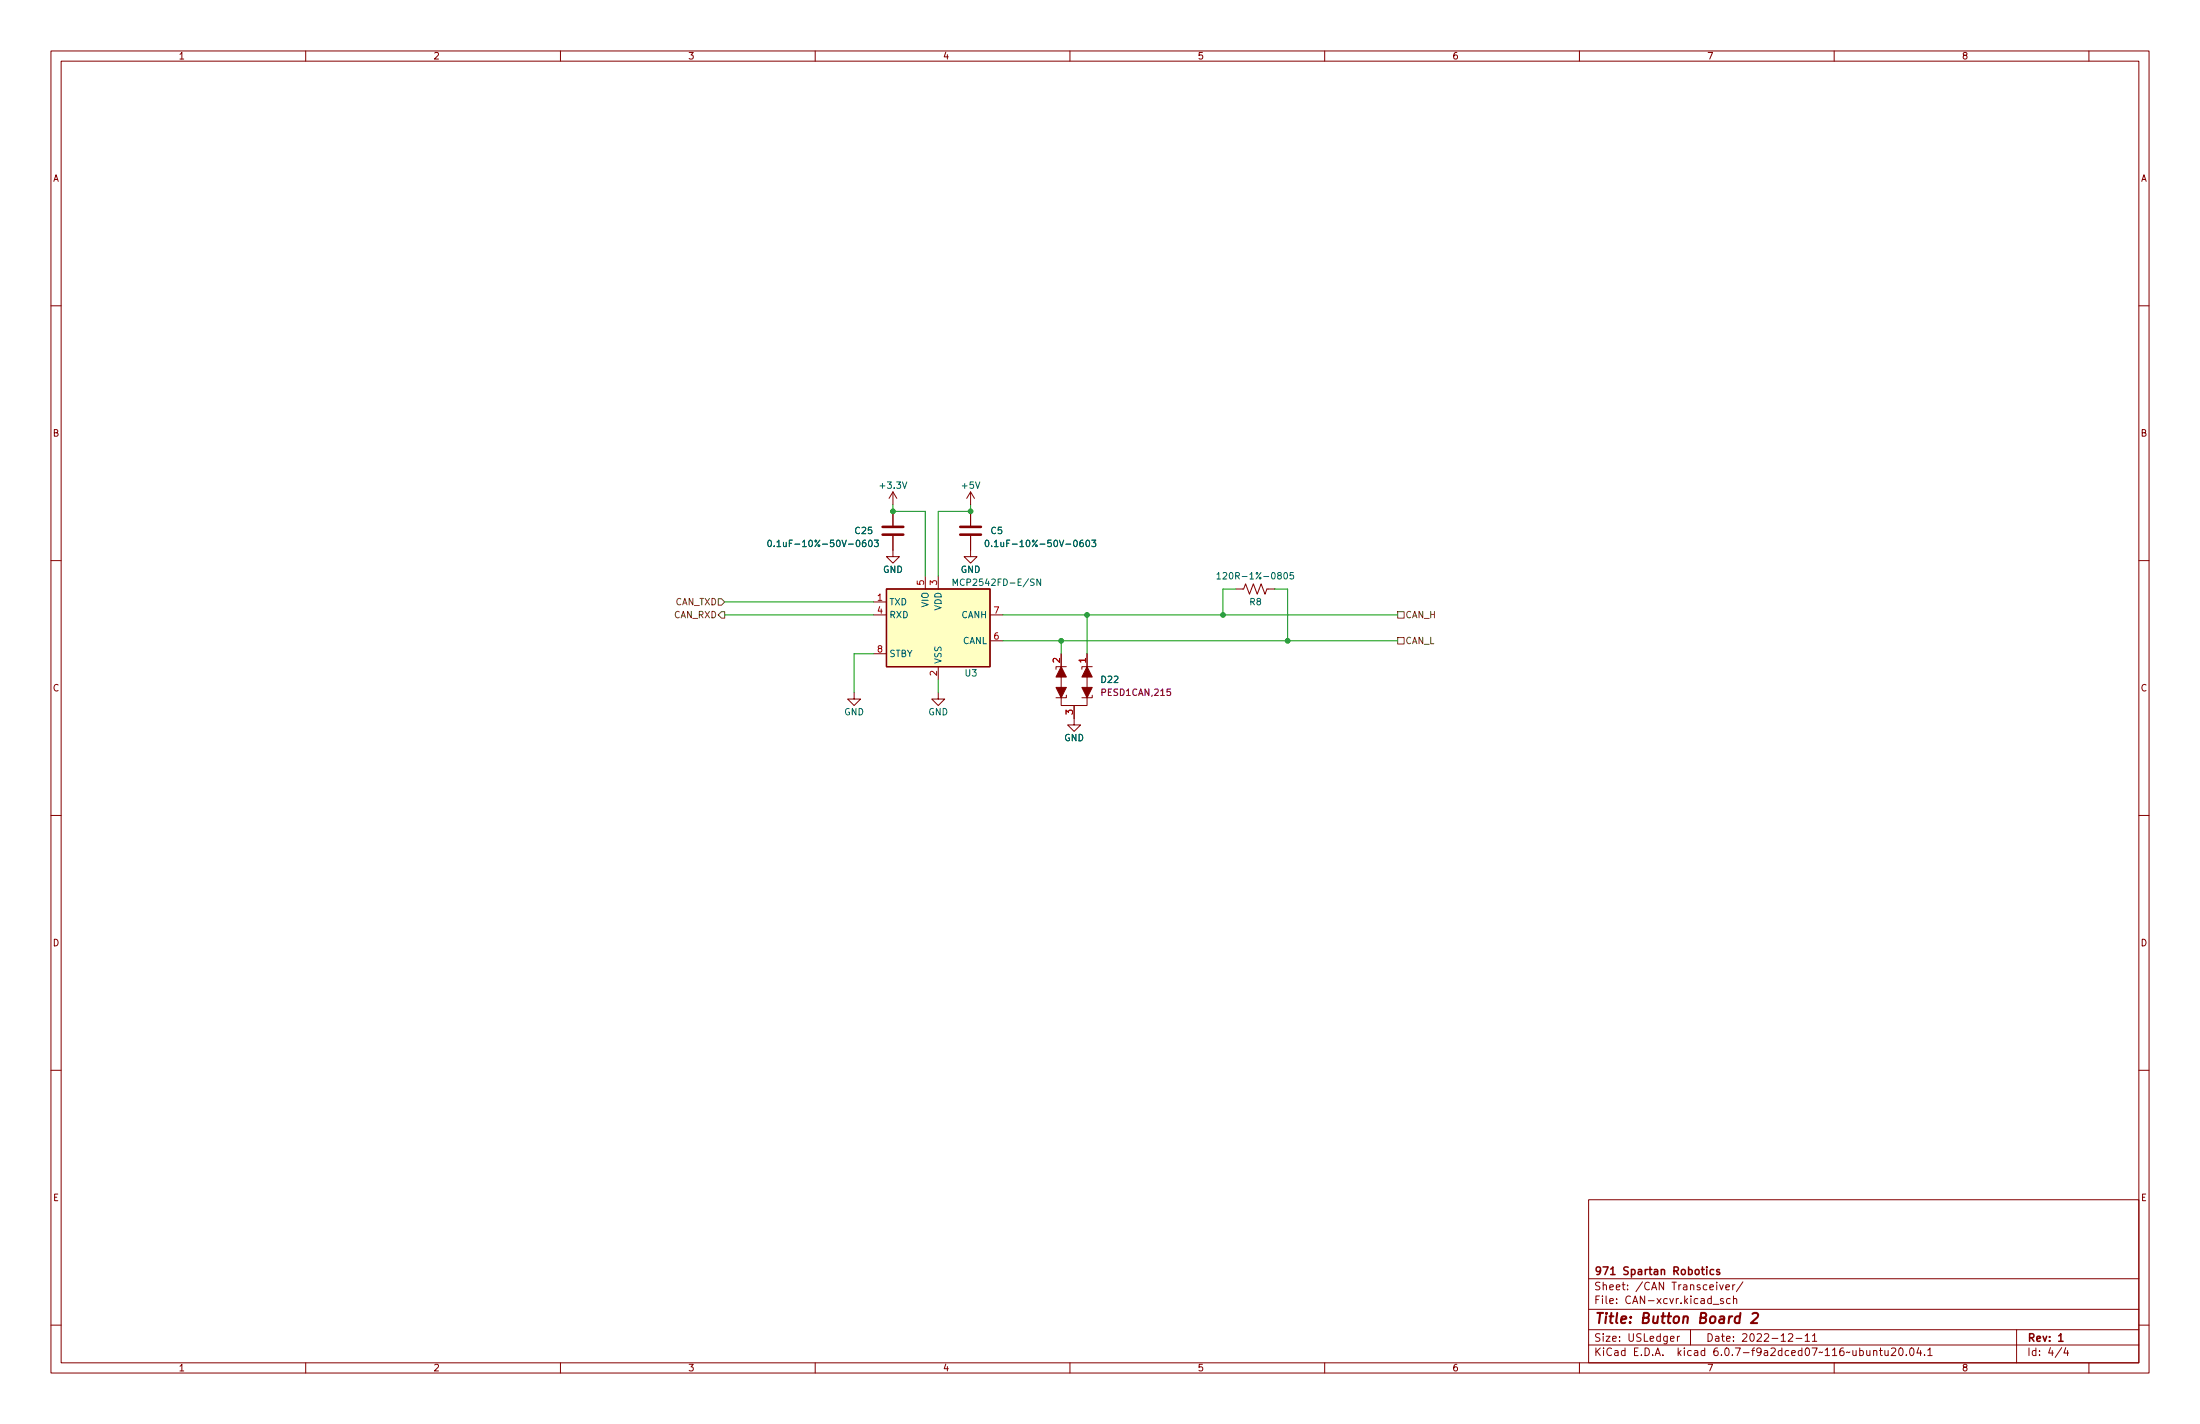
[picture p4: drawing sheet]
(kicad_sch (version 20211123) (generator eeschema)

 (paper "USLedger")

 (title_block
  (title "Button Board 2")
  (date "2022-12-11")
  (rev "1")
  (company "971 Spartan Robotics"))

 (lib_symbols
  (symbol "Device:C" (pin_numbers hide) (pin_names (offset 0.254)) (in_bom yes) (on_board yes)
   (property "Reference" "C" (id 0) (at 0.635 2.54 0) (effects (font (size 1.27 1.27)) (justify left)))
   (property "Value" "C" (id 1) (at 0.635 -2.54 0) (effects (font (size 1.27 1.27)) (justify left)))
   (property "Footprint" "" (id 2) (at 0.9652 -3.81 0) (effects (font (size 1.27 1.27)) hide))
   (property "Datasheet" "~" (id 3) (at 0 0 0) (effects (font (size 1.27 1.27)) hide))
   (symbol "C_0_1"
    (polyline (pts (xy -2.032 -0.762) (xy 2.032 -0.762)) (stroke (width 0.508) (type default) (color 0 0 0 0)) (fill (type none)))
    (polyline (pts (xy -2.032 0.762) (xy 2.032 0.762)) (stroke (width 0.508) (type default) (color 0 0 0 0)) (fill (type none))))
   (symbol "C_1_1"
    (pin passive line (at 0 3.81 270) (length 2.794) (name "~" (effects (font (size 1.27 1.27)))) (number "1" (effects (font (size 1.27 1.27)))))
    (pin passive line (at 0 -3.81 90) (length 2.794) (name "~" (effects (font (size 1.27 1.27)))) (number "2" (effects (font (size 1.27 1.27)))))))
  (symbol "Device:R_US" (pin_numbers hide) (pin_names (offset 0)) (in_bom yes) (on_board yes)
   (property "Reference" "R" (id 0) (at 2.54 0 90) (effects (font (size 1.27 1.27))))
   (property "Value" "R_US" (id 1) (at -2.54 0 90) (effects (font (size 1.27 1.27))))
   (property "Footprint" "" (id 2) (at 1.016 -0.254 90) (effects (font (size 1.27 1.27)) hide))
   (property "Datasheet" "~" (id 3) (at 0 0 0) (effects (font (size 1.27 1.27)) hide))
   (symbol "R_US_0_1"
    (polyline (pts (xy 0 -2.286) (xy 0 -2.54)) (stroke (width 0) (type default) (color 0 0 0 0)) (fill (type none)))
    (polyline (pts (xy 0 2.286) (xy 0 2.54)) (stroke (width 0) (type default) (color 0 0 0 0)) (fill (type none)))
    (polyline (pts (xy 0 -0.762) (xy 1.016 -1.143) (xy 0 -1.524) (xy -1.016 -1.905) (xy 0 -2.286)) (stroke (width 0) (type default) (color 0 0 0 0)) (fill (type none)))
    (polyline (pts (xy 0 0.762) (xy 1.016 0.381) (xy 0 0) (xy -1.016 -0.381) (xy 0 -0.762)) (stroke (width 0) (type default) (color 0 0 0 0)) (fill (type none)))
    (polyline (pts (xy 0 2.286) (xy 1.016 1.905) (xy 0 1.524) (xy -1.016 1.143) (xy 0 0.762)) (stroke (width 0) (type default) (color 0 0 0 0)) (fill (type none))))
   (symbol "R_US_1_1"
    (pin passive line (at 0 3.81 270) (length 1.27) (name "~" (effects (font (size 1.27 1.27)))) (number "1" (effects (font (size 1.27 1.27)))))
    (pin passive line (at 0 -3.81 90) (length 1.27) (name "~" (effects (font (size 1.27 1.27)))) (number "2" (effects (font (size 1.27 1.27)))))))
  (symbol "Interface_CAN_LIN:MCP2542FDxMF" (in_bom yes) (on_board yes)
   (property "Reference" "U4" (id 0) (at 5.08 -8.89 0) (effects (font (size 1.27 1.27)) (justify left)))
   (property "Value" "MCP2542FD-E/SN" (id 1) (at 2.54 8.89 0) (effects (font (size 1.27 1.27)) (justify left)))
   (property "Footprint" "Package_SO:SO-8_3.9x4.9mm_P1.27mm" (id 2) (at 0 -12.7 0) (effects (font (size 1.27 1.27) italic) hide))
   (property "Datasheet" "http://ww1.microchip.com/downloads/en/DeviceDoc/MCP2542FD-4FD-MCP2542WFD-4WFD-Data-Sheet20005514B.pdf" (id 3) (at 0 0 0) (effects (font (size 1.27 1.27)) hide))
   (property "MFG" "Microchip" (id 4) (at 0 0 0) (effects (font (size 1.27 1.27)) hide))
   (property "MFG P/N" "MCP2542FD-E/SN" (id 5) (at 0 0 0) (effects (font (size 1.27 1.27)) hide))
   (symbol "MCP2542FDxMF_0_1"
    (rectangle (start -10.16 7.62) (end 10.16 -7.62) (stroke (width 0.254) (type default) (color 0 0 0 0)) (fill (type background))))
   (symbol "MCP2542FDxMF_1_1"
    (pin input line (at -12.7 5.08 0) (length 2.54) (name "TXD" (effects (font (size 1.27 1.27)))) (number "1" (effects (font (size 1.27 1.27)))))
    (pin power_in line (at 0 -10.16 90) (length 2.54) (name "VSS" (effects (font (size 1.27 1.27)))) (number "2" (effects (font (size 1.27 1.27)))))
    (pin power_in line (at 0 10.16 270) (length 2.54) (name "VDD" (effects (font (size 1.27 1.27)))) (number "3" (effects (font (size 1.27 1.27)))))
    (pin output line (at -12.7 2.54 0) (length 2.54) (name "RXD" (effects (font (size 1.27 1.27)))) (number "4" (effects (font (size 1.27 1.27)))))
    (pin power_in line (at -2.54 10.16 270) (length 2.54) (name "VIO" (effects (font (size 1.27 1.27)))) (number "5" (effects (font (size 1.27 1.27)))))
    (pin bidirectional line (at 12.7 -2.54 180) (length 2.54) (name "CANL" (effects (font (size 1.27 1.27)))) (number "6" (effects (font (size 1.27 1.27)))))
    (pin bidirectional line (at 12.7 2.54 180) (length 2.54) (name "CANH" (effects (font (size 1.27 1.27)))) (number "7" (effects (font (size 1.27 1.27)))))
    (pin input line (at -12.7 -5.08 0) (length 2.54) (name "STBY" (effects (font (size 1.27 1.27)))) (number "8" (effects (font (size 1.27 1.27)))))))
  (symbol "PI-Power-Board:PESD1CAN" (pin_names hide) (in_bom yes) (on_board yes)
   (property "Reference" "D" (id 0) (at 0 0 0) (effects (font (size 1.27 1.27))))
   (property "Value" "PESD1CAN" (id 1) (at 0 0 0) (effects (font (size 1.27 1.27)) hide))
   (property "Footprint" "Package_TO_SOT_SMD:SOT-23" (id 2) (at 0 0 0) (effects (font (size 1.27 1.27)) hide))
   (property "Datasheet" "https://assets.nexperia.com/documents/data-sheet/PESD1CAN.pdf" (id 3) (at 0 0 0) (effects (font (size 1.27 1.27)) hide))
   (property "MFG" "Nexperia" (id 4) (at 0 0 0) (effects (font (size 1.27 1.27)) hide))
   (property "MFG P/N" "PESD1CAN,215" (id 5) (at 0 0 0) (effects (font (size 1.27 1.27))))
   (symbol "PESD1CAN_0_1"
    (polyline (pts (xy -1.27 -7.62) (xy 0.762 -7.62)) (stroke (width 0) (type default) (color 0 0 0 0)) (fill (type none)))
    (polyline (pts (xy -1.27 -2.54) (xy 0.762 -2.54)) (stroke (width 0) (type default) (color 0 0 0 0)) (fill (type none)))
    (polyline (pts (xy 0.635 -7.62) (xy 3.175 -7.62)) (stroke (width 0) (type default) (color 0 0 0 0)) (fill (type none)))
    (polyline (pts (xy 0.635 -2.54) (xy 3.175 -2.54)) (stroke (width 0) (type default) (color 0 0 0 0)) (fill (type none)))
    (polyline (pts (xy 4.826 -7.62) (xy 2.794 -7.62)) (stroke (width 0) (type default) (color 0 0 0 0)) (fill (type none)))
    (polyline (pts (xy 4.826 -2.54) (xy 2.794 -2.54)) (stroke (width 0) (type default) (color 0 0 0 0)) (fill (type none)))
    (polyline (pts (xy -1.27 -6.604) (xy -1.27 -8.636) (xy -0.762 -8.636)) (stroke (width 0) (type default) (color 0 0 0 0)) (fill (type none)))
    (polyline (pts (xy -1.27 -1.524) (xy -1.27 -3.556) (xy -0.762 -3.556)) (stroke (width 0) (type default) (color 0 0 0 0)) (fill (type none)))
    (polyline (pts (xy 4.826 -8.636) (xy 4.826 -6.604) (xy 4.318 -6.604)) (stroke (width 0) (type default) (color 0 0 0 0)) (fill (type none)))
    (polyline (pts (xy 4.826 -3.556) (xy 4.826 -1.524) (xy 4.318 -1.524)) (stroke (width 0) (type default) (color 0 0 0 0)) (fill (type none)))
    (polyline (pts (xy 0.762 -6.604) (xy -1.27 -7.62) (xy 0.762 -8.636) (xy 0.762 -6.604)) (stroke (width 0) (type default) (color 0 0 0 0)) (fill (type outline)))
    (polyline (pts (xy 0.762 -1.524) (xy -1.27 -2.54) (xy 0.762 -3.556) (xy 0.762 -1.524)) (stroke (width 0) (type default) (color 0 0 0 0)) (fill (type outline)))
    (polyline (pts (xy 2.794 -8.636) (xy 4.826 -7.62) (xy 2.794 -6.604) (xy 2.794 -8.636)) (stroke (width 0) (type default) (color 0 0 0 0)) (fill (type outline)))
    (polyline (pts (xy 2.794 -3.556) (xy 4.826 -2.54) (xy 2.794 -1.524) (xy 2.794 -3.556)) (stroke (width 0) (type default) (color 0 0 0 0)) (fill (type outline)))
    (polyline (pts (xy 4.445 -2.54) (xy 6.35 -2.54) (xy 6.35 -7.62) (xy 4.445 -7.62)) (stroke (width 0) (type default) (color 0 0 0 0)) (fill (type none))))
   (symbol "PESD1CAN_1_1"
    (pin passive line (at -3.81 -2.54 0) (length 2.54) (name "K1" (effects (font (size 1.27 1.27)))) (number "1" (effects (font (size 1.27 1.27)))))
    (pin passive line (at -3.81 -7.62 0) (length 2.54) (name "K1" (effects (font (size 1.27 1.27)))) (number "2" (effects (font (size 1.27 1.27)))))
    (pin passive line (at 8.89 -5.08 180) (length 2.54) (name "KK" (effects (font (size 1.27 1.27)))) (number "3" (effects (font (size 1.27 1.27)))))))
  (symbol "power:+3.3V" (power) (pin_names (offset 0)) (in_bom yes) (on_board yes)
   (property "Reference" "#PWR" (id 0) (at 0 -3.81 0) (effects (font (size 1.27 1.27)) hide))
   (property "Value" "+3.3V" (id 1) (at 0 3.556 0) (effects (font (size 1.27 1.27))))
   (property "Footprint" "" (id 2) (at 0 0 0) (effects (font (size 1.27 1.27)) hide))
   (property "Datasheet" "" (id 3) (at 0 0 0) (effects (font (size 1.27 1.27)) hide))
   (symbol "+3.3V_0_1"
    (polyline (pts (xy -0.762 1.27) (xy 0 2.54)) (stroke (width 0) (type default) (color 0 0 0 0)) (fill (type none)))
    (polyline (pts (xy 0 0) (xy 0 2.54)) (stroke (width 0) (type default) (color 0 0 0 0)) (fill (type none)))
    (polyline (pts (xy 0 2.54) (xy 0.762 1.27)) (stroke (width 0) (type default) (color 0 0 0 0)) (fill (type none))))
   (symbol "+3.3V_1_1"
    (pin power_in line (at 0 0 90) (length 0) hide (name "+3.3V" (effects (font (size 1.27 1.27)))) (number "1" (effects (font (size 1.27 1.27)))))))
  (symbol "power:+5V" (power) (pin_names (offset 0)) (in_bom yes) (on_board yes)
   (property "Reference" "#PWR" (id 0) (at 0 -3.81 0) (effects (font (size 1.27 1.27)) hide))
   (property "Value" "+5V" (id 1) (at 0 3.556 0) (effects (font (size 1.27 1.27))))
   (property "Footprint" "" (id 2) (at 0 0 0) (effects (font (size 1.27 1.27)) hide))
   (property "Datasheet" "" (id 3) (at 0 0 0) (effects (font (size 1.27 1.27)) hide))
   (symbol "+5V_0_1"
    (polyline (pts (xy -0.762 1.27) (xy 0 2.54)) (stroke (width 0) (type default) (color 0 0 0 0)) (fill (type none)))
    (polyline (pts (xy 0 0) (xy 0 2.54)) (stroke (width 0) (type default) (color 0 0 0 0)) (fill (type none)))
    (polyline (pts (xy 0 2.54) (xy 0.762 1.27)) (stroke (width 0) (type default) (color 0 0 0 0)) (fill (type none))))
   (symbol "+5V_1_1"
    (pin power_in line (at 0 0 90) (length 0) hide (name "+5V" (effects (font (size 1.27 1.27)))) (number "1" (effects (font (size 1.27 1.27)))))))
  (symbol "power:GND" (power) (pin_names (offset 0)) (in_bom yes) (on_board yes)
   (property "Reference" "#PWR" (id 0) (at 0 -6.35 0) (effects (font (size 1.27 1.27)) hide))
   (property "Value" "GND" (id 1) (at 0 -3.81 0) (effects (font (size 1.27 1.27))))
   (property "Footprint" "" (id 2) (at 0 0 0) (effects (font (size 1.27 1.27)) hide))
   (property "Datasheet" "" (id 3) (at 0 0 0) (effects (font (size 1.27 1.27)) hide))
   (symbol "GND_0_1"
    (polyline (pts (xy 0 0) (xy 0 -1.27) (xy 1.27 -1.27) (xy 0 -2.54) (xy -1.27 -1.27) (xy 0 -1.27)) (stroke (width 0) (type default) (color 0 0 0 0)) (fill (type none))))
   (symbol "GND_1_1"
    (pin power_in line (at 0 0 270) (length 0) hide (name "GND" (effects (font (size 1.27 1.27)))) (number "1" (effects (font (size 1.27 1.27))))))))

 (junction (at 190.5 100.33) (diameter 0) (color 0 0 0 0))
 (junction (at 252.73 125.73) (diameter 0) (color 0 0 0 0))
 (junction (at 213.36 120.65) (diameter 0) (color 0 0 0 0))
 (junction (at 208.28 125.73) (diameter 0) (color 0 0 0 0))
 (junction (at 175.26 100.33) (diameter 0) (color 0 0 0 0))
 (junction (at 240.03 120.65) (diameter 0) (color 0 0 0 0))

 (wire (pts (xy 213.36 120.65) (xy 240.03 120.65)) (stroke (width 0) (type default) (color 0 0 0 0)))
 (wire (pts (xy 181.61 113.03) (xy 181.61 100.33)) (stroke (width 0) (type default) (color 0 0 0 0)))
 (wire (pts (xy 175.26 99.06) (xy 175.26 100.33)) (stroke (width 0) (type default) (color 0 0 0 0)))
 (wire (pts (xy 252.73 125.73) (xy 274.32 125.73)) (stroke (width 0) (type default) (color 0 0 0 0)))
 (wire (pts (xy 252.73 115.57) (xy 252.73 125.73)) (stroke (width 0) (type default) (color 0 0 0 0)))
 (wire (pts (xy 240.03 120.65) (xy 274.32 120.65)) (stroke (width 0) (type default) (color 0 0 0 0)))
 (wire (pts (xy 208.28 125.73) (xy 252.73 125.73)) (stroke (width 0) (type default) (color 0 0 0 0)))
 (wire (pts (xy 196.85 125.73) (xy 208.28 125.73)) (stroke (width 0) (type default) (color 0 0 0 0)))
 (wire (pts (xy 171.45 120.65) (xy 142.24 120.65)) (stroke (width 0) (type default) (color 0 0 0 0)))
 (wire (pts (xy 167.64 135.89) (xy 167.64 128.27)) (stroke (width 0) (type default) (color 0 0 0 0)))
 (wire (pts (xy 196.85 120.65) (xy 213.36 120.65)) (stroke (width 0) (type default) (color 0 0 0 0)))
 (wire (pts (xy 184.15 100.33) (xy 190.5 100.33)) (stroke (width 0) (type default) (color 0 0 0 0)))
 (wire (pts (xy 184.15 113.03) (xy 184.15 100.33)) (stroke (width 0) (type default) (color 0 0 0 0)))
 (wire (pts (xy 242.57 115.57) (xy 240.03 115.57)) (stroke (width 0) (type default) (color 0 0 0 0)))
 (wire (pts (xy 190.5 99.06) (xy 190.5 100.33)) (stroke (width 0) (type default) (color 0 0 0 0)))
 (wire (pts (xy 184.15 133.35) (xy 184.15 135.89)) (stroke (width 0) (type default) (color 0 0 0 0)))
 (wire (pts (xy 213.36 120.65) (xy 213.36 128.27)) (stroke (width 0) (type default) (color 0 0 0 0)))
 (wire (pts (xy 167.64 128.27) (xy 171.45 128.27)) (stroke (width 0) (type default) (color 0 0 0 0)))
 (wire (pts (xy 208.28 125.73) (xy 208.28 128.27)) (stroke (width 0) (type default) (color 0 0 0 0)))
 (wire (pts (xy 250.19 115.57) (xy 252.73 115.57)) (stroke (width 0) (type default) (color 0 0 0 0)))
 (wire (pts (xy 181.61 100.33) (xy 175.26 100.33)) (stroke (width 0) (type default) (color 0 0 0 0)))
 (wire (pts (xy 171.45 118.11) (xy 142.24 118.11)) (stroke (width 0) (type default) (color 0 0 0 0)))
 (wire (pts (xy 240.03 115.57) (xy 240.03 120.65)) (stroke (width 0) (type default) (color 0 0 0 0)))

 (hierarchical_label "CAN_H" (shape passive) (at 274.32 120.65 0) (effects (font (size 1.27 1.27)) (justify left)))
 (hierarchical_label "CAN_L" (shape passive) (at 274.32 125.73 0) (effects (font (size 1.27 1.27)) (justify left)))
 (hierarchical_label "CAN_TXD" (shape input) (at 142.24 118.11 180) (effects (font (size 1.27 1.27)) (justify right)))
 (hierarchical_label "CAN_RXD" (shape output) (at 142.24 120.65 180) (effects (font (size 1.27 1.27)) (justify right)))

 (symbol (lib_id "Device:R_US") (at 246.38 115.57 90) (unit 1) (in_bom yes) (on_board yes)
  (property "Reference" "R8" (id 0) (at 245.11 118.11 90) (effects (font (size 1.27 1.27)) (justify right)))
  (property "Value" "120R-1%-0805" (id 1) (at 246.38 113.03 90))
  (property "Footprint" "Resistor_SMD:R_0805_2012Metric" (id 2) (at 246.634 114.554 90) (effects (font (size 1.27 1.27)) hide))
  (property "Datasheet" "~" (id 3) (at 246.38 115.57 0) (effects (font (size 1.27 1.27)) hide))
  (property "MFG" "Stackpole Electronics Inc" (id 4) (at 246.38 115.57 0) (effects (font (size 1.27 1.27)) hide))
  (property "MFG P/N" "RMCF0805FT120R" (id 5) (at 246.38 115.57 0) (effects (font (size 1.27 1.27)) hide)) (pin "1") (pin "2"))

 (symbol (lib_id "Device:C") (at 175.26 104.14 0) (unit 1) (in_bom yes) (on_board yes)
  (property "Reference" "C25" (id 0) (at 171.45 104.14 0) (effects (font (size 1.27 1.27)) (justify right)))
  (property "Value" "0.1uF-10%-50V-0603" (id 1) (at 172.72 106.68 0) (effects (font (size 1.27 1.27)) (justify right)))
  (property "Footprint" "Capacitor_SMD:C_0603_1608Metric" (id 2) (at 176.2252 107.95 0) (effects (font (size 1.27 1.27)) hide))
  (property "Datasheet" "~" (id 3) (at 175.26 104.14 0) (effects (font (size 1.27 1.27)) hide))
  (property "MFG" "Samsung Electro-Mechanics" (id 4) (at 175.26 104.14 0) (effects (font (size 1.27 1.27)) hide))
  (property "MFG P/N" "CL10B104KB8NNNC" (id 5) (at 175.26 104.14 0) (effects (font (size 1.27 1.27)) hide)) (pin "1") (pin "2"))

 (symbol (lib_id "PI-Power-Board:PESD1CAN") (at 215.9 132.08 270) (unit 1) (in_bom yes) (on_board yes) (fields_autoplaced)
  (property "Reference" "D22" (id 0) (at 215.9 133.3499 90) (effects (font (size 1.27 1.27)) (justify left)))
  (property "Value" "PESD1CAN" (id 1) (at 215.9 132.08 0) (effects (font (size 1.27 1.27)) hide))
  (property "Footprint" "Package_TO_SOT_SMD:SOT-23" (id 2) (at 215.9 132.08 0) (effects (font (size 1.27 1.27)) hide))
  (property "Datasheet" "https://assets.nexperia.com/documents/data-sheet/PESD1CAN.pdf" (id 3) (at 215.9 132.08 0) (effects (font (size 1.27 1.27)) hide))
  (property "MFG" "Nexperia" (id 4) (at 215.9 132.08 0) (effects (font (size 1.27 1.27)) hide))
  (property "MFG P/N" "PESD1CAN,215" (id 5) (at 215.9 135.8899 90) (effects (font (size 1.27 1.27)) (justify left))) (pin "1") (pin "2") (pin "3"))

 (symbol (lib_id "power:GND") (at 175.26 107.95 0) (unit 1) (in_bom yes) (on_board yes)
  (property "Reference" "#PWR0118" (id 0) (at 175.26 114.3 0) (effects (font (size 1.27 1.27)) hide))
  (property "Value" "GND" (id 1) (at 175.26 111.76 0))
  (property "Footprint" "" (id 2) (at 175.26 107.95 0) (effects (font (size 1.27 1.27)) hide))
  (property "Datasheet" "" (id 3) (at 175.26 107.95 0) (effects (font (size 1.27 1.27)) hide)) (pin "1"))

 (symbol (lib_id "power:GND") (at 190.5 107.95 0) (mirror y) (unit 1) (in_bom yes) (on_board yes)
  (property "Reference" "#PWR0121" (id 0) (at 190.5 114.3 0) (effects (font (size 1.27 1.27)) hide))
  (property "Value" "GND" (id 1) (at 190.5 111.76 0))
  (property "Footprint" "" (id 2) (at 190.5 107.95 0) (effects (font (size 1.27 1.27)) hide))
  (property "Datasheet" "" (id 3) (at 190.5 107.95 0) (effects (font (size 1.27 1.27)) hide)) (pin "1"))

 (symbol (lib_id "power:GND") (at 184.15 135.89 0) (mirror y) (unit 1) (in_bom yes) (on_board yes)
  (property "Reference" "#PWR0119" (id 0) (at 184.15 142.24 0) (effects (font (size 1.27 1.27)) hide))
  (property "Value" "GND" (id 1) (at 184.15 139.7 0))
  (property "Footprint" "" (id 2) (at 184.15 135.89 0) (effects (font (size 1.27 1.27)) hide))
  (property "Datasheet" "" (id 3) (at 184.15 135.89 0) (effects (font (size 1.27 1.27)) hide)) (pin "1"))

 (symbol (lib_id "power:GND") (at 167.64 135.89 0) (mirror y) (unit 1) (in_bom yes) (on_board yes)
  (property "Reference" "#PWR0116" (id 0) (at 167.64 142.24 0) (effects (font (size 1.27 1.27)) hide))
  (property "Value" "GND" (id 1) (at 167.64 139.7 0))
  (property "Footprint" "" (id 2) (at 167.64 135.89 0) (effects (font (size 1.27 1.27)) hide))
  (property "Datasheet" "" (id 3) (at 167.64 135.89 0) (effects (font (size 1.27 1.27)) hide)) (pin "1"))

 (symbol (lib_id "power:+5V") (at 190.5 99.06 0) (unit 1) (in_bom yes) (on_board yes)
  (property "Reference" "#PWR0120" (id 0) (at 190.5 102.87 0) (effects (font (size 1.27 1.27)) hide))
  (property "Value" "+5V" (id 1) (at 190.5 95.25 0))
  (property "Footprint" "" (id 2) (at 190.5 99.06 0) (effects (font (size 1.27 1.27)) hide))
  (property "Datasheet" "" (id 3) (at 190.5 99.06 0) (effects (font (size 1.27 1.27)) hide)) (pin "1"))

 (symbol (lib_id "power:+3.3V") (at 175.26 99.06 0) (unit 1) (in_bom yes) (on_board yes)
  (property "Reference" "#PWR0117" (id 0) (at 175.26 102.87 0) (effects (font (size 1.27 1.27)) hide))
  (property "Value" "+3.3V" (id 1) (at 175.26 95.25 0))
  (property "Footprint" "" (id 2) (at 175.26 99.06 0) (effects (font (size 1.27 1.27)) hide))
  (property "Datasheet" "" (id 3) (at 175.26 99.06 0) (effects (font (size 1.27 1.27)) hide)) (pin "1"))

 (symbol (lib_id "Device:C") (at 190.5 104.14 0) (mirror y) (unit 1) (in_bom yes) (on_board yes)
  (property "Reference" "C5" (id 0) (at 194.31 104.14 0) (effects (font (size 1.27 1.27)) (justify right)))
  (property "Value" "0.1uF-10%-50V-0603" (id 1) (at 193.04 106.68 0) (effects (font (size 1.27 1.27)) (justify right)))
  (property "Footprint" "Capacitor_SMD:C_0603_1608Metric" (id 2) (at 189.5348 107.95 0) (effects (font (size 1.27 1.27)) hide))
  (property "Datasheet" "~" (id 3) (at 190.5 104.14 0) (effects (font (size 1.27 1.27)) hide))
  (property "MFG" "Samsung Electro-Mechanics" (id 4) (at 190.5 104.14 0) (effects (font (size 1.27 1.27)) hide))
  (property "MFG P/N" "CL10B104KB8NNNC" (id 5) (at 190.5 104.14 0) (effects (font (size 1.27 1.27)) hide)) (pin "1") (pin "2"))

 (symbol (lib_id "Interface_CAN_LIN:MCP2542FDxMF") (at 184.15 123.19 0) (unit 1) (in_bom yes) (on_board yes)
  (property "Reference" "U3" (id 0) (at 189.23 132.08 0) (effects (font (size 1.27 1.27)) (justify left)))
  (property "Value" "MCP2542FD-E/SN" (id 1) (at 186.69 114.3 0) (effects (font (size 1.27 1.27)) (justify left)))
  (property "Footprint" "Package_SO:SO-8_3.9x4.9mm_P1.27mm" (id 2) (at 184.15 135.89 0) (effects (font (size 1.27 1.27) italic) hide))
  (property "Datasheet" "http://ww1.microchip.com/downloads/en/DeviceDoc/MCP2542FD-4FD-MCP2542WFD-4WFD-Data-Sheet20005514B.pdf" (id 3) (at 184.15 123.19 0) (effects (font (size 1.27 1.27)) hide))
  (property "MFG" "Microchip" (id 4) (at 184.15 123.19 0) (effects (font (size 1.27 1.27)) hide))
  (property "MFG P/N" "MCP2542FD-E/SN" (id 5) (at 184.15 123.19 0) (effects (font (size 1.27 1.27)) hide)) (pin "1") (pin "2") (pin "3") (pin "4") (pin "5") (pin "6") (pin "7") (pin "8"))

 (symbol (lib_id "power:GND") (at 210.82 140.97 0) (mirror y) (unit 1) (in_bom yes) (on_board yes)
  (property "Reference" "#PWR0122" (id 0) (at 210.82 147.32 0) (effects (font (size 1.27 1.27)) hide))
  (property "Value" "GND" (id 1) (at 210.82 144.78 0))
  (property "Footprint" "" (id 2) (at 210.82 140.97 0) (effects (font (size 1.27 1.27)) hide))
  (property "Datasheet" "" (id 3) (at 210.82 140.97 0) (effects (font (size 1.27 1.27)) hide)) (pin "1")))
